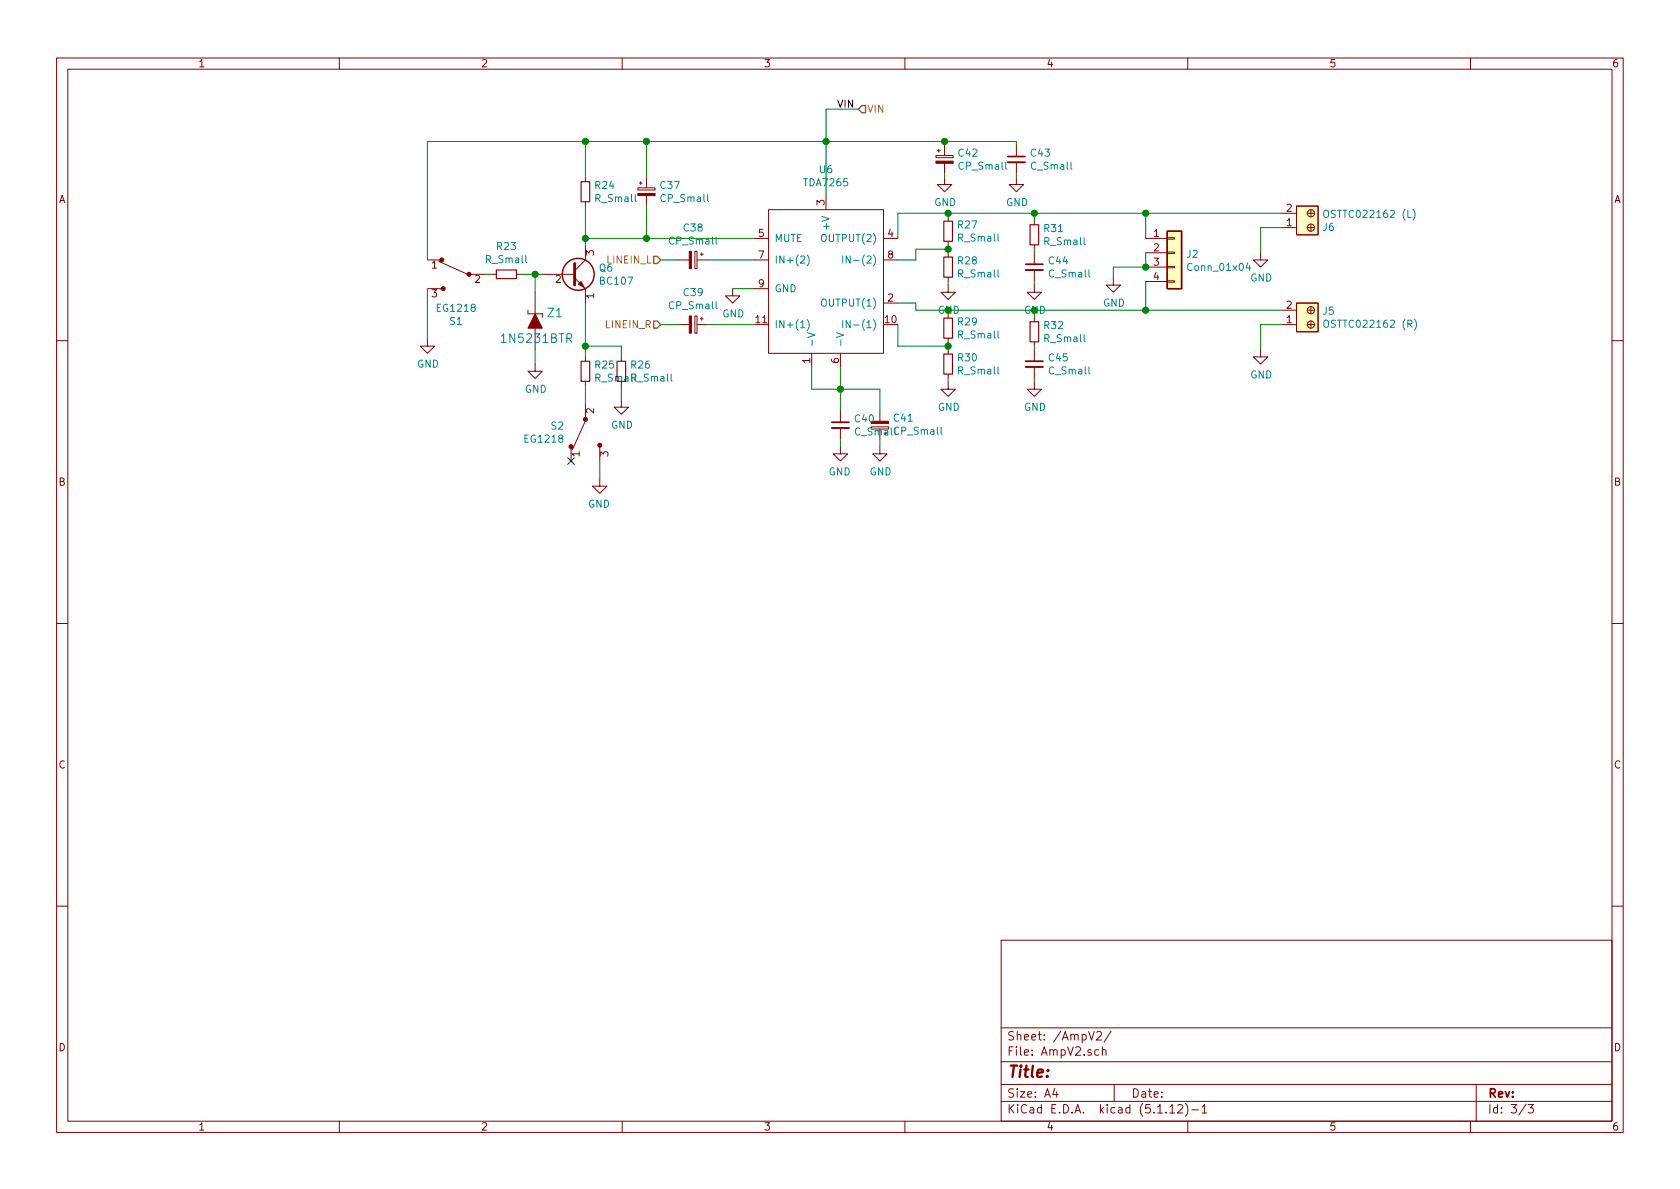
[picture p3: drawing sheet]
EESchema Schematic File Version 4
EELAYER 30 0
EELAYER END
$Descr A4 11693 8268
encoding utf-8
Sheet 3 3
Title ""
Date ""
Rev ""
Comp ""
Comment1 ""
Comment2 ""
Comment3 ""
Comment4 ""
$EndDescr
$Comp
L Device:CP_Small C39
U 1 1
P 4825 2250
F 0 "C39" V 4600 2250 50  0000 C CNN
F 1 "CP_Small" V 4691 2250 50  0000 C CNN
F 2 "Capacitor_SMD:C_0603_1608Metric_Pad1.08x0.95mm_HandSolder" H 4825 2250 50  0001 C CNN
F 3 "~" H 4825 2250 50  0001 C CNN
	1    4825 2250
	0    1    1    0   
$EndComp
$Comp
L power:GND #PWR0202
U 1 1
P 5100 2000
F 0 "#PWR0202" H 5100 1750 50  0001 C CNN
F 1 "GND" H 5105 1827 50  0000 C CNN
F 2 "" H 5100 2000 50  0001 C CNN
F 3 "" H 5100 2000 50  0001 C CNN
	1    5100 2000
	1    0    0    -1  
$EndComp
Wire Wire Line
	5250 2000 5100 2000
$Comp
L Device:CP_Small C38
U 1 1
P 4825 1800
F 0 "C38" V 4600 1800 50  0000 C CNN
F 1 "CP_Small" V 4691 1800 50  0000 C CNN
F 2 "Capacitor_SMD:C_0603_1608Metric_Pad1.08x0.95mm_HandSolder" H 4825 1800 50  0001 C CNN
F 3 "~" H 4825 1800 50  0001 C CNN
	1    4825 1800
	0    1    1    0   
$EndComp
Wire Wire Line
	5250 1800 4925 1800
Wire Wire Line
	5250 2250 4925 2250
Wire Wire Line
	5250 1650 4500 1650
$Comp
L Device:CP_Small C42
U 1 1
P 6575 1100
F 0 "C42" H 6663 1146 50  0000 L CNN
F 1 "CP_Small" H 6663 1055 50  0000 L CNN
F 2 "Capacitor_SMD:C_0603_1608Metric_Pad1.08x0.95mm_HandSolder" H 6575 1100 50  0001 C CNN
F 3 "~" H 6575 1100 50  0001 C CNN
	1    6575 1100
	1    0    0    -1  
$EndComp
$Comp
L power:GND #PWR0203
U 1 1
P 6575 1225
F 0 "#PWR0203" H 6575 975 50  0001 C CNN
F 1 "GND" H 6580 1052 50  0000 C CNN
F 2 "" H 6575 1225 50  0001 C CNN
F 3 "" H 6575 1225 50  0001 C CNN
	1    6575 1225
	1    0    0    -1  
$EndComp
$Comp
L power:GND #PWR0204
U 1 1
P 7075 1225
F 0 "#PWR0204" H 7075 975 50  0001 C CNN
F 1 "GND" H 7080 1052 50  0000 C CNN
F 2 "" H 7075 1225 50  0001 C CNN
F 3 "" H 7075 1225 50  0001 C CNN
	1    7075 1225
	1    0    0    -1  
$EndComp
Wire Wire Line
	5750 975  5750 1350
Connection ~ 5750 975 
$Comp
L Device:C_Small C43
U 1 1
P 7075 1100
F 0 "C43" H 7167 1146 50  0000 L CNN
F 1 "C_Small" H 7167 1055 50  0000 L CNN
F 2 "Capacitor_SMD:C_0603_1608Metric_Pad1.08x0.95mm_HandSolder" H 7075 1100 50  0001 C CNN
F 3 "~" H 7075 1100 50  0001 C CNN
	1    7075 1100
	1    0    0    -1  
$EndComp
Wire Wire Line
	5750 975  4500 975 
$Comp
L Device:CP_Small C37
U 1 1
P 4500 1325
F 0 "C37" H 4588 1371 50  0000 L CNN
F 1 "CP_Small" H 4588 1280 50  0000 L CNN
F 2 "Capacitor_SMD:C_0603_1608Metric_Pad1.08x0.95mm_HandSolder" H 4500 1325 50  0001 C CNN
F 3 "~" H 4500 1325 50  0001 C CNN
	1    4500 1325
	1    0    0    -1  
$EndComp
Wire Wire Line
	4500 975  4500 1225
Wire Wire Line
	4500 1425 4500 1650
Connection ~ 4500 975 
Wire Wire Line
	4500 975  4075 975 
Connection ~ 4500 1650
$Comp
L Transistor_BJT:BC107 Q6
U 1 1
P 3975 1900
F 0 "Q6" H 4166 1946 50  0000 L CNN
F 1 "BC107" H 4166 1855 50  0000 L CNN
F 2 "Package_TO_SOT_THT:TO-18-3" H 4175 1825 50  0001 L CIN
F 3 "http://www.b-kainka.de/Daten/Transistor/BC108.pdf" H 3975 1900 50  0001 L CNN
	1    3975 1900
	1    0    0    -1  
$EndComp
Wire Wire Line
	4075 1650 4500 1650
Wire Wire Line
	4075 1650 4075 1425
$Comp
L Device:R_Small R24
U 1 1
P 4075 1325
F 0 "R24" H 4134 1371 50  0000 L CNN
F 1 "R_Small" H 4134 1280 50  0000 L CNN
F 2 "Resistor_SMD:R_0603_1608Metric_Pad0.98x0.95mm_HandSolder" H 4075 1325 50  0001 C CNN
F 3 "~" H 4075 1325 50  0001 C CNN
	1    4075 1325
	1    0    0    -1  
$EndComp
Wire Wire Line
	4075 1225 4075 975 
Wire Wire Line
	4075 1700 4075 1650
Connection ~ 4075 1650
Wire Wire Line
	5650 2550 5650 2700
Wire Wire Line
	5650 2700 5850 2700
Wire Wire Line
	6125 2700 6125 2850
Wire Wire Line
	5850 2550 5850 2700
Connection ~ 5850 2700
Wire Wire Line
	5850 2700 6125 2700
$Comp
L power:GND #PWR0206
U 1 1
P 6125 3100
F 0 "#PWR0206" H 6125 2850 50  0001 C CNN
F 1 "GND" H 6130 2927 50  0000 C CNN
F 2 "" H 6125 3100 50  0001 C CNN
F 3 "" H 6125 3100 50  0001 C CNN
	1    6125 3100
	1    0    0    -1  
$EndComp
$Comp
L power:GND #PWR0207
U 1 1
P 5850 3100
F 0 "#PWR0207" H 5850 2850 50  0001 C CNN
F 1 "GND" H 5855 2927 50  0000 C CNN
F 2 "" H 5850 3100 50  0001 C CNN
F 3 "" H 5850 3100 50  0001 C CNN
	1    5850 3100
	-1   0    0    -1  
$EndComp
Wire Wire Line
	5850 2700 5850 2850
$Comp
L Device:CP_Small C41
U 1 1
P 6125 2950
F 0 "C41" H 6037 2904 50  0000 R CNN
F 1 "CP_Small" H 6037 2995 50  0000 R CNN
F 2 "Capacitor_SMD:C_0603_1608Metric_Pad1.08x0.95mm_HandSolder" H 6125 2950 50  0001 C CNN
F 3 "~" H 6125 2950 50  0001 C CNN
	1    6125 2950
	-1   0    0    1   
$EndComp
Wire Wire Line
	6125 3050 6125 3100
$Comp
L Device:C_Small C40
U 1 1
P 5850 2950
F 0 "C40" H 5942 2996 50  0000 L CNN
F 1 "C_Small" H 5942 2905 50  0000 L CNN
F 2 "Capacitor_SMD:C_0603_1608Metric_Pad1.08x0.95mm_HandSolder" H 5850 2950 50  0001 C CNN
F 3 "~" H 5850 2950 50  0001 C CNN
	1    5850 2950
	1    0    0    -1  
$EndComp
Wire Wire Line
	5850 3050 5850 3100
$Comp
L Device:R_Small R25
U 1 1
P 4075 2575
F 0 "R25" H 4134 2621 50  0000 L CNN
F 1 "R_Small" H 4134 2530 50  0000 L CNN
F 2 "Resistor_SMD:R_0603_1608Metric_Pad0.98x0.95mm_HandSolder" H 4075 2575 50  0001 C CNN
F 3 "~" H 4075 2575 50  0001 C CNN
	1    4075 2575
	1    0    0    -1  
$EndComp
$Comp
L Device:R_Small R26
U 1 1
P 4325 2575
F 0 "R26" H 4384 2621 50  0000 L CNN
F 1 "R_Small" H 4384 2530 50  0000 L CNN
F 2 "Resistor_SMD:R_0603_1608Metric_Pad0.98x0.95mm_HandSolder" H 4325 2575 50  0001 C CNN
F 3 "~" H 4325 2575 50  0001 C CNN
	1    4325 2575
	1    0    0    -1  
$EndComp
$Comp
L power:GND #PWR0208
U 1 1
P 4325 2775
F 0 "#PWR0208" H 4325 2525 50  0001 C CNN
F 1 "GND" H 4330 2602 50  0000 C CNN
F 2 "" H 4325 2775 50  0001 C CNN
F 3 "" H 4325 2775 50  0001 C CNN
	1    4325 2775
	1    0    0    -1  
$EndComp
$Comp
L power:GND #PWR0209
U 1 1
P 4175 3325
F 0 "#PWR0209" H 4175 3075 50  0001 C CNN
F 1 "GND" H 4180 3152 50  0000 C CNN
F 2 "" H 4175 3325 50  0001 C CNN
F 3 "" H 4175 3325 50  0001 C CNN
	1    4175 3325
	-1   0    0    -1  
$EndComp
Wire Wire Line
	4325 2675 4325 2775
Wire Wire Line
	3775 1900 3725 1900
Wire Wire Line
	3725 1900 3725 2025
Wire Wire Line
	3725 2425 3725 2525
$Comp
L Device:R_Small R23
U 1 1
P 3525 1900
F 0 "R23" V 3329 1900 50  0000 C CNN
F 1 "R_Small" V 3420 1900 50  0000 C CNN
F 2 "Resistor_SMD:R_0603_1608Metric_Pad0.98x0.95mm_HandSolder" H 3525 1900 50  0001 C CNN
F 3 "~" H 3525 1900 50  0001 C CNN
	1    3525 1900
	0    1    1    0   
$EndComp
Connection ~ 4075 975 
$Comp
L dk_Slide-Switches:EG1218 S1
U 1 1
P 3175 1900
F 0 "S1" H 3175 1575 50  0000 C CNN
F 1 "EG1218" H 3175 1666 50  0000 C CNN
F 2 "digikey-footprints:Switch_Slide_JS202011SCQN" H 3375 2100 50  0001 L CNN
F 3 "http://spec_sheets.e-switch.com/specs/P040040.pdf" H 3375 2200 60  0001 L CNN
F 4 "EG1903-ND" H 3375 2300 60  0001 L CNN "Digi-Key_PN"
F 5 "EG1218" H 3375 2400 60  0001 L CNN "MPN"
F 6 "Switches" H 3375 2500 60  0001 L CNN "Category"
F 7 "Slide Switches" H 3375 2600 60  0001 L CNN "Family"
F 8 "http://spec_sheets.e-switch.com/specs/P040040.pdf" H 3375 2700 60  0001 L CNN "DK_Datasheet_Link"
F 9 "/product-detail/en/e-switch/EG1218/EG1903-ND/101726" H 3375 2800 60  0001 L CNN "DK_Detail_Page"
F 10 "SWITCH SLIDE SPDT 200MA 30V" H 3375 2900 60  0001 L CNN "Description"
F 11 "E-Switch" H 3375 3000 60  0001 L CNN "Manufacturer"
F 12 "Active" H 3375 3100 60  0001 L CNN "Status"
	1    3175 1900
	-1   0    0    -1  
$EndComp
Connection ~ 3725 1900
Wire Wire Line
	3625 1900 3725 1900
Wire Wire Line
	3375 1900 3425 1900
Wire Wire Line
	2975 975  2975 1800
Wire Wire Line
	2975 975  4075 975 
$Comp
L power:GND #PWR0211
U 1 1
P 2975 2350
F 0 "#PWR0211" H 2975 2100 50  0001 C CNN
F 1 "GND" H 2980 2177 50  0000 C CNN
F 2 "" H 2975 2350 50  0001 C CNN
F 3 "" H 2975 2350 50  0001 C CNN
	1    2975 2350
	1    0    0    -1  
$EndComp
Wire Wire Line
	2975 2000 2975 2350
Wire Wire Line
	4175 3325 4175 3200
NoConn ~ 3975 3200
Wire Wire Line
	4075 2400 4325 2400
Wire Wire Line
	4325 2400 4325 2475
Connection ~ 4075 2400
Wire Wire Line
	4075 2400 4075 2475
Wire Wire Line
	4075 2800 4075 2675
$Comp
L dk_Diodes-Zener-Single:1N5231BTR Z1
U 1 1
P 3725 2225
F 0 "Z1" V 3778 2147 60  0000 R CNN
F 1 "1N5231BTR" V 3600 2475 60  0000 R CNN
F 2 "digikey-footprints:DO-35" H 3925 2425 60  0001 L CNN
F 3 "https://www.onsemi.com/pub/Collateral/1N5221B-D.PDF" H 3925 2525 60  0001 L CNN
F 4 "1N5231BFSCT-ND" H 3925 2625 60  0001 L CNN "Digi-Key_PN"
F 5 "1N5231BTR" H 3925 2725 60  0001 L CNN "MPN"
F 6 "Discrete Semiconductor Products" H 3925 2825 60  0001 L CNN "Category"
F 7 "Diodes - Zener - Single" H 3925 2925 60  0001 L CNN "Family"
F 8 "https://www.onsemi.com/pub/Collateral/1N5221B-D.PDF" H 3925 3025 60  0001 L CNN "DK_Datasheet_Link"
F 9 "/product-detail/en/on-semiconductor/1N5231BTR/1N5231BFSCT-ND/1532765" H 3925 3125 60  0001 L CNN "DK_Detail_Page"
F 10 "DIODE ZENER 5.1V 500MW DO35" H 3925 3225 60  0001 L CNN "Description"
F 11 "ON Semiconductor" H 3925 3325 60  0001 L CNN "Manufacturer"
F 12 "Active" H 3925 3425 60  0001 L CNN "Status"
	1    3725 2225
	0    -1   -1   0   
$EndComp
Wire Wire Line
	5750 975  6575 975 
Wire Wire Line
	7075 975  7075 1000
Wire Wire Line
	6575 1000 6575 975 
Connection ~ 6575 975 
Wire Wire Line
	6575 975  7075 975 
Wire Wire Line
	6575 1200 6575 1225
Wire Wire Line
	7075 1200 7075 1225
Wire Wire Line
	6250 1650 6250 1475
Wire Wire Line
	6375 1800 6375 1725
Wire Wire Line
	6250 1800 6375 1800
Wire Wire Line
	6600 1975 6600 1950
$Comp
L power:GND #PWR0213
U 1 1
P 6600 1975
F 0 "#PWR0213" H 6600 1725 50  0001 C CNN
F 1 "GND" H 6605 1802 50  0000 C CNN
F 2 "" H 6600 1975 50  0001 C CNN
F 3 "" H 6600 1975 50  0001 C CNN
	1    6600 1975
	1    0    0    -1  
$EndComp
Wire Wire Line
	7200 1975 7200 1950
$Comp
L power:GND #PWR0214
U 1 1
P 7200 1975
F 0 "#PWR0214" H 7200 1725 50  0001 C CNN
F 1 "GND" H 7205 1802 50  0000 C CNN
F 2 "" H 7200 1975 50  0001 C CNN
F 3 "" H 7200 1975 50  0001 C CNN
	1    7200 1975
	1    0    0    -1  
$EndComp
Wire Wire Line
	7200 1750 7200 1725
Wire Wire Line
	6600 1475 7200 1475
Connection ~ 6600 1475
Wire Wire Line
	6600 1500 6600 1475
Wire Wire Line
	6250 1475 6600 1475
Connection ~ 6600 1725
Wire Wire Line
	6600 1750 6600 1725
Wire Wire Line
	6600 1725 6600 1700
Wire Wire Line
	6375 1725 6600 1725
$Comp
L Device:R_Small R28
U 1 1
P 6600 1850
F 0 "R28" H 6659 1896 50  0000 L CNN
F 1 "R_Small" H 6659 1805 50  0000 L CNN
F 2 "Resistor_SMD:R_0603_1608Metric_Pad0.98x0.95mm_HandSolder" H 6600 1850 50  0001 C CNN
F 3 "~" H 6600 1850 50  0001 C CNN
	1    6600 1850
	1    0    0    -1  
$EndComp
$Comp
L Device:R_Small R27
U 1 1
P 6600 1600
F 0 "R27" H 6659 1646 50  0000 L CNN
F 1 "R_Small" H 6659 1555 50  0000 L CNN
F 2 "Resistor_SMD:R_0603_1608Metric_Pad0.98x0.95mm_HandSolder" H 6600 1600 50  0001 C CNN
F 3 "~" H 6600 1600 50  0001 C CNN
	1    6600 1600
	1    0    0    -1  
$EndComp
$Comp
L Device:C_Small C44
U 1 1
P 7200 1850
F 0 "C44" H 7292 1896 50  0000 L CNN
F 1 "C_Small" H 7292 1805 50  0000 L CNN
F 2 "Capacitor_SMD:C_0603_1608Metric_Pad1.08x0.95mm_HandSolder" H 7200 1850 50  0001 C CNN
F 3 "~" H 7200 1850 50  0001 C CNN
	1    7200 1850
	1    0    0    -1  
$EndComp
Connection ~ 7200 1475
Wire Wire Line
	7200 1475 7200 1525
$Comp
L Device:R_Small R31
U 1 1
P 7200 1625
F 0 "R31" H 7259 1671 50  0000 L CNN
F 1 "R_Small" H 7259 1580 50  0000 L CNN
F 2 "Resistor_SMD:R_0603_1608Metric_Pad0.98x0.95mm_HandSolder" H 7200 1625 50  0001 C CNN
F 3 "~" H 7200 1625 50  0001 C CNN
	1    7200 1625
	1    0    0    -1  
$EndComp
Wire Wire Line
	6600 2650 6600 2625
$Comp
L power:GND #PWR0216
U 1 1
P 6600 2650
F 0 "#PWR0216" H 6600 2400 50  0001 C CNN
F 1 "GND" H 6605 2477 50  0000 C CNN
F 2 "" H 6600 2650 50  0001 C CNN
F 3 "" H 6600 2650 50  0001 C CNN
	1    6600 2650
	1    0    0    -1  
$EndComp
Wire Wire Line
	7200 2650 7200 2625
$Comp
L power:GND #PWR0217
U 1 1
P 7200 2650
F 0 "#PWR0217" H 7200 2400 50  0001 C CNN
F 1 "GND" H 7205 2477 50  0000 C CNN
F 2 "" H 7200 2650 50  0001 C CNN
F 3 "" H 7200 2650 50  0001 C CNN
	1    7200 2650
	1    0    0    -1  
$EndComp
Wire Wire Line
	7200 2425 7200 2400
Wire Wire Line
	6600 2150 7200 2150
Wire Wire Line
	6600 2175 6600 2150
Connection ~ 6600 2400
Wire Wire Line
	6600 2425 6600 2400
Wire Wire Line
	6600 2400 6600 2375
$Comp
L Device:R_Small R30
U 1 1
P 6600 2525
F 0 "R30" H 6659 2571 50  0000 L CNN
F 1 "R_Small" H 6659 2480 50  0000 L CNN
F 2 "Resistor_SMD:R_0603_1608Metric_Pad0.98x0.95mm_HandSolder" H 6600 2525 50  0001 C CNN
F 3 "~" H 6600 2525 50  0001 C CNN
	1    6600 2525
	1    0    0    -1  
$EndComp
$Comp
L Device:R_Small R29
U 1 1
P 6600 2275
F 0 "R29" H 6659 2321 50  0000 L CNN
F 1 "R_Small" H 6659 2230 50  0000 L CNN
F 2 "Resistor_SMD:R_0603_1608Metric_Pad0.98x0.95mm_HandSolder" H 6600 2275 50  0001 C CNN
F 3 "~" H 6600 2275 50  0001 C CNN
	1    6600 2275
	1    0    0    -1  
$EndComp
$Comp
L Device:C_Small C45
U 1 1
P 7200 2525
F 0 "C45" H 7292 2571 50  0000 L CNN
F 1 "C_Small" H 7292 2480 50  0000 L CNN
F 2 "Capacitor_SMD:C_0603_1608Metric_Pad1.08x0.95mm_HandSolder" H 7200 2525 50  0001 C CNN
F 3 "~" H 7200 2525 50  0001 C CNN
	1    7200 2525
	1    0    0    -1  
$EndComp
Connection ~ 7200 2150
Wire Wire Line
	7200 2150 7200 2200
$Comp
L Device:R_Small R32
U 1 1
P 7200 2300
F 0 "R32" H 7259 2346 50  0000 L CNN
F 1 "R_Small" H 7259 2255 50  0000 L CNN
F 2 "Resistor_SMD:R_0603_1608Metric_Pad0.98x0.95mm_HandSolder" H 7200 2300 50  0001 C CNN
F 3 "~" H 7200 2300 50  0001 C CNN
	1    7200 2300
	1    0    0    -1  
$EndComp
Wire Wire Line
	6250 2100 6375 2100
Wire Wire Line
	6375 2100 6375 2150
Wire Wire Line
	6375 2150 6600 2150
Connection ~ 6600 2150
Wire Wire Line
	6250 2250 6250 2400
Wire Wire Line
	6250 2400 6600 2400
$Comp
L Connector_Generic:Conn_01x04 J2
U 1 1
P 8175 1750
F 0 "J2" H 8255 1742 50  0000 L CNN
F 1 "Conn_01x04" H 8255 1651 50  0000 L CNN
F 2 "Connector_JST:JST_PH_S4B-PH-K_1x04_P2.00mm_Horizontal" H 8175 1750 50  0001 C CNN
F 3 "~" H 8175 1750 50  0001 C CNN
	1    8175 1750
	1    0    0    -1  
$EndComp
Wire Wire Line
	7975 1475 7975 1650
Wire Wire Line
	7975 2150 7975 1950
Wire Wire Line
	7200 2150 7975 2150
$Comp
L power:GND #PWR0140
U 1 1
P 7750 1925
F 0 "#PWR0140" H 7750 1675 50  0001 C CNN
F 1 "GND" H 7755 1752 50  0000 C CNN
F 2 "" H 7750 1925 50  0001 C CNN
F 3 "" H 7750 1925 50  0001 C CNN
	1    7750 1925
	1    0    0    -1  
$EndComp
Wire Wire Line
	7750 1850 7750 1925
Wire Wire Line
	7750 1850 7975 1850
Wire Wire Line
	7975 1750 7975 1850
Connection ~ 7975 1850
$Comp
L dk_Terminal-Blocks-Wire-to-Board:OSTTC022162 J6
U 1 1
P 9025 1575
F 0 "J6" V 9024 1397 50  0000 R CNN
F 1 "OSTTC022162 (L)" V 9115 1397 50  0000 R CNN
F 2 "digikey-footprints:Term_Block_1x2_P5.08MM" H 9225 1775 60  0001 L CNN
F 3 "http://www.on-shore.com/wp-content/uploads/OSTTCXX2162.pdf" H 9225 1875 60  0001 L CNN
F 4 "ED2609-ND" H 9225 1975 60  0001 L CNN "Digi-Key_PN"
F 5 "OSTTC022162" H 9225 2075 60  0001 L CNN "MPN"
F 6 "Connectors, Interconnects" H 9225 2175 60  0001 L CNN "Category"
F 7 "Terminal Blocks - Wire to Board" H 9225 2275 60  0001 L CNN "Family"
F 8 "http://www.on-shore.com/wp-content/uploads/OSTTCXX2162.pdf" H 9225 2375 60  0001 L CNN "DK_Datasheet_Link"
F 9 "/product-detail/en/on-shore-technology-inc/OSTTC022162/ED2609-ND/614558" H 9225 2475 60  0001 L CNN "DK_Detail_Page"
F 10 "TERM BLK 2P SIDE ENT 5.08MM PCB" H 9225 2575 60  0001 L CNN "Description"
F 11 "On Shore Technology Inc." H 9225 2675 60  0001 L CNN "Manufacturer"
F 12 "Active" H 9225 2775 60  0001 L CNN "Status"
	1    9025 1575
	0    -1   -1   0   
$EndComp
$Comp
L dk_Terminal-Blocks-Wire-to-Board:OSTTC022162 J5
U 1 1
P 9025 2250
F 0 "J5" V 9116 2072 50  0000 R CNN
F 1 "OSTTC022162 (R)" V 9025 2072 50  0000 R CNN
F 2 "digikey-footprints:Term_Block_1x2_P5.08MM" H 9225 2450 60  0001 L CNN
F 3 "http://www.on-shore.com/wp-content/uploads/OSTTCXX2162.pdf" H 9225 2550 60  0001 L CNN
F 4 "ED2609-ND" H 9225 2650 60  0001 L CNN "Digi-Key_PN"
F 5 "OSTTC022162" H 9225 2750 60  0001 L CNN "MPN"
F 6 "Connectors, Interconnects" H 9225 2850 60  0001 L CNN "Category"
F 7 "Terminal Blocks - Wire to Board" H 9225 2950 60  0001 L CNN "Family"
F 8 "http://www.on-shore.com/wp-content/uploads/OSTTCXX2162.pdf" H 9225 3050 60  0001 L CNN "DK_Datasheet_Link"
F 9 "/product-detail/en/on-shore-technology-inc/OSTTC022162/ED2609-ND/614558" H 9225 3150 60  0001 L CNN "DK_Detail_Page"
F 10 "TERM BLK 2P SIDE ENT 5.08MM PCB" H 9225 3250 60  0001 L CNN "Description"
F 11 "On Shore Technology Inc." H 9225 3350 60  0001 L CNN "Manufacturer"
F 12 "Active" H 9225 3450 60  0001 L CNN "Status"
	1    9025 2250
	0    -1   -1   0   
$EndComp
Wire Wire Line
	7975 1475 8925 1475
Connection ~ 7975 1475
$Comp
L power:GND #PWR0141
U 1 1
P 8775 1750
F 0 "#PWR0141" H 8775 1500 50  0001 C CNN
F 1 "GND" H 8780 1577 50  0000 C CNN
F 2 "" H 8775 1750 50  0001 C CNN
F 3 "" H 8775 1750 50  0001 C CNN
	1    8775 1750
	1    0    0    -1  
$EndComp
Wire Wire Line
	8775 1575 8925 1575
Connection ~ 7975 2150
Wire Wire Line
	7200 1475 7975 1475
$Comp
L CustomLibrary:TDA7265 U6
U 1 1
P 5750 1900
F 0 "U6" H 5750 2631 50  0000 C CNN
F 1 "TDA7265" H 5750 2540 50  0000 C CNN
F 2 "Package_TO_SOT_THT:TO-220-11_P3.4x5.08mm_StaggerOdd_Lead4.85mm_Vertical" H 5750 2900 50  0001 C CNN
F 3 "https://www.st.com/resource/en/datasheet/tda7265.pdf" H 5200 2000 50  0001 C CNN
	1    5750 1900
	1    0    0    -1  
$EndComp
Wire Wire Line
	5750 750  5975 750 
Wire Wire Line
	5750 750  5750 975 
Text Label 5825 750  0    50   ~ 0
VIN
Wire Wire Line
	8775 1575 8775 1750
Wire Wire Line
	7975 2150 8925 2150
$Comp
L power:GND #PWR0119
U 1 1
P 8775 2425
F 0 "#PWR0119" H 8775 2175 50  0001 C CNN
F 1 "GND" H 8780 2252 50  0000 C CNN
F 2 "" H 8775 2425 50  0001 C CNN
F 3 "" H 8775 2425 50  0001 C CNN
	1    8775 2425
	1    0    0    -1  
$EndComp
Wire Wire Line
	8925 2250 8775 2250
Wire Wire Line
	8775 2250 8775 2425
$Comp
L dk_Slide-Switches:EG1218 S2
U 1 1
P 4075 3000
F 0 "S2" V 4029 3144 50  0000 L CNN
F 1 "EG1218" V 4120 3144 50  0000 L CNN
F 2 "digikey-footprints:Switch_Slide_JS202011SCQN" H 4275 3200 50  0001 L CNN
F 3 "http://spec_sheets.e-switch.com/specs/P040040.pdf" H 4275 3300 60  0001 L CNN
F 4 "EG1903-ND" H 4275 3400 60  0001 L CNN "Digi-Key_PN"
F 5 "EG1218" H 4275 3500 60  0001 L CNN "MPN"
F 6 "Switches" H 4275 3600 60  0001 L CNN "Category"
F 7 "Slide Switches" H 4275 3700 60  0001 L CNN "Family"
F 8 "http://spec_sheets.e-switch.com/specs/P040040.pdf" H 4275 3800 60  0001 L CNN "DK_Datasheet_Link"
F 9 "/product-detail/en/e-switch/EG1218/EG1903-ND/101726" H 4275 3900 60  0001 L CNN "DK_Detail_Page"
F 10 "SWITCH SLIDE SPDT 200MA 30V" H 4275 4000 60  0001 L CNN "Description"
F 11 "E-Switch" H 4275 4100 60  0001 L CNN "Manufacturer"
F 12 "Active" H 4275 4200 60  0001 L CNN "Status"
	1    4075 3000
	0    -1   1    0   
$EndComp
$Comp
L power:GND #PWR0210
U 1 1
P 3725 2525
F 0 "#PWR0210" H 3725 2275 50  0001 C CNN
F 1 "GND" H 3730 2352 50  0000 C CNN
F 2 "" H 3725 2525 50  0001 C CNN
F 3 "" H 3725 2525 50  0001 C CNN
	1    3725 2525
	1    0    0    -1  
$EndComp
Text HLabel 4600 1800 0    50   Input ~ 0
LINEIN_L
Wire Wire Line
	4600 1800 4725 1800
Text HLabel 4600 2250 0    50   Input ~ 0
LINEIN_R
Wire Wire Line
	4600 2250 4725 2250
Wire Wire Line
	4075 2100 4075 2400
Text HLabel 5975 750  2    50   Input ~ 0
VIN
$EndSCHEMATC
